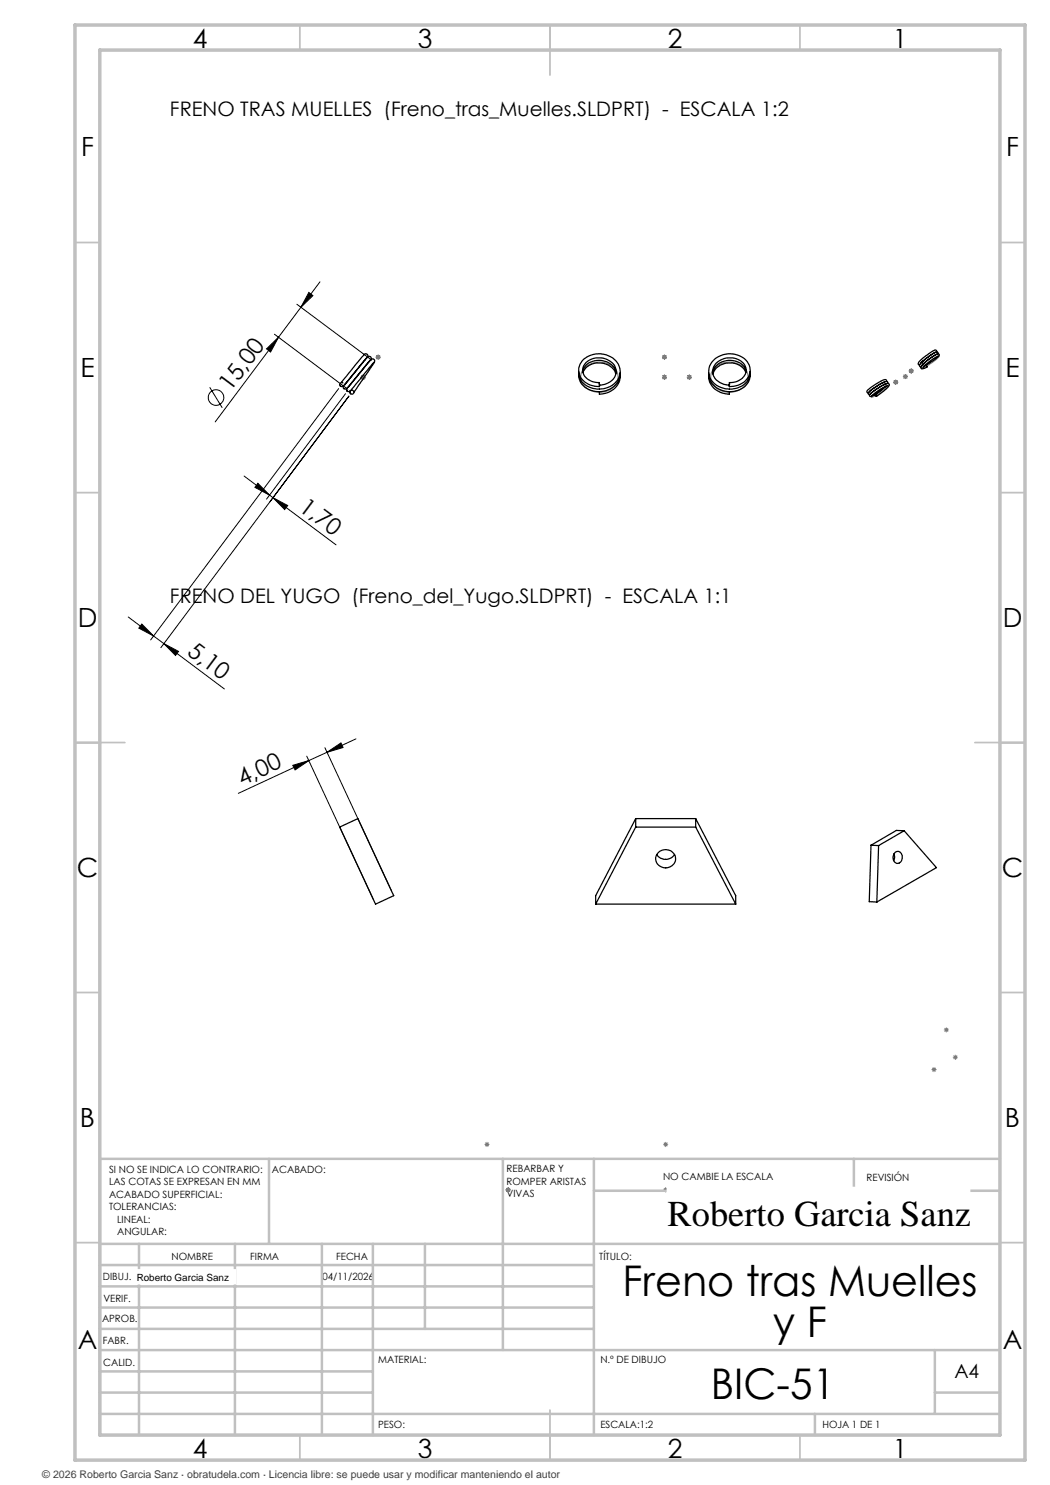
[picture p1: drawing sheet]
<svg xmlns="http://www.w3.org/2000/svg" width="210mm" height="297mm" viewBox="0 0 210 297" stroke-linecap="round" stroke-linejoin="round" font-family="sans-serif">
<g fill="none" stroke="#000" stroke-width=".2">
<path d="M61.8 58.5l.8 .6-2.4 2.4zM64 56.4l-3.8 5.1M41.9 77.5l2.5 4.1M53.3 69.8l2.4-2.4-1.6 3zM54.9 66.8l14.7 11.1M55.7 67.4l-12.7 17M59.4 60.9l14.7 10.9M60.2 61.5l-4.5 5.9M67.7 77.7l-37.6 50.3M69.1 78.7l-15.8 21.1M69.8 79.2l-37.6 50.3M48.8 95.2l18.4 13.8"/>
<path d="M51.6 96.7l2.3 2.3-2.9-1.5zM54.6 99.6l2.9 1.5-.6 .8zM25.6 123.4l5.1 3.8M28.4 124.8l2.3 2.4-2.9-1.6zM30.7 127.2l14.2 10.6M32.8 128.7l2.9 1.6-.6 .8zM58.6 153.1l3.2-1-2.8 1.9zM61.3 151.2l13.4 28.7M61.8 152.1l-14.1 6.6M65 149.5l13.3 28.7M65.4 150.5l-3.6 1.6M65.4 150.5l2.8-1.9 .4 .9z"/>
<path d="M71.2 147.8l-5.8 2.7"/>
<circle cx="43.2" cy="79.5" r="1.57"/>
</g>
<g fill="none" stroke="#808080" stroke-width=".2">
<path d="M72.1 75.5h1M72.3 75.1l.7 .7M72.6 74.9v1M73 75.1l-.7 .7M75.1 71.4h1M75.3 71.1l.7 .7M75.6 70.9v1M76 71.1l-.7 .7M132.4 75.5h1M132.4 71.4h1M132.5 75.1l.7 .7M132.5 71.1l.7 .7"/>
<path d="M132.9 70.9v1M132.9 74.9v1M133.2 75.1l-.7 .7M133.2 71.1l-.7 .7M137.4 75.5h1M137.5 75.1l.7 .7M137.9 74.9v1M138.2 75.1l-.7 .7M178.6 76.4h1M178.8 76.1l.7 .7M179.1 75.9v1M179.5 76.1l-.7 .7"/>
<path d="M180.6 75.3h1M180.7 75l.7 .7M181.1 74.8v1M181.4 75l-.7 .7M181.8 74.2h.9M181.9 73.8l.7 .7M182.2 73.7v1M182.6 73.8l-.7 .7M186.3 213.9h1M186.4 213.6l.7 .7M186.8 213.4v1M187.1 213.6l-.7 .7"/>
<path d="M188.8 206h1M188.9 205.6l.7 .7M189.3 205.5v1M189.6 205.6l-.7 .7M190.6 211.5h1M190.7 211.1l.7 .7M191.1 211v1M191.4 211.1l-.7 .7M96.9 228.9h1M97 228.5l.8 .7M97.4 228.4v1M97.8 228.5l-.8 .7"/>
<path d="M101.1 238h1M101.3 237.6l.7 .7M101.6 237.5v1M102 237.6l-.7 .7M132.6 238h1M132.6 228.9h1M132.8 237.6l.7 .7M132.8 228.5l.7 .7M133.1 228.4v1M133.1 237.5v1M133.5 237.6l-.7 .7M133.5 228.5l-.7 .7"/>
<path d="M142.8 237.6l.7 .7M143.1 237.5v1M143.5 237.6l-.7 .7"/>
</g>
<path d="M116.9 73.6a4.2 4.2 0 0 1 6.6 1 3.1 3.1 0 0 1-3.2 3.8 3.4 3.4 0 0 1-4.2-3.2l.2-.6zM142.9 73.6a4.2 4.2 0 0 1 6.6 1 3.1 3.1 0 0 1-3.2 3.8 3.4 3.4 0 0 1-4.2-3.2l.2-.6zM174.8 78.9l1.8-1.4 1.1-.5-.5 .6-.8 .7-2 1.1zM184.7 73.2l2-1.5 1.1-.5-.5 .6-.9 .7-1.6 1-.4 .1z" fill="none" stroke="#808080" stroke-width=".25"/>
<g fill="none" stroke="#c0c0c0" stroke-width=".35">
<path d="M60 5v5M110 5v10M160 5v5M15 48.5h5M200 48.5h5M15 98.5h5M200 98.5h5M15 148.5h10M195 148.5h10M15 198.5h5M200 198.5h5M15 248.5h5"/>
<path d="M200 248.5h5M60 287v5M110 282v10M160 287v5"/>
</g>
<g fill="none" stroke="#c0c0c0" stroke-width=".5">
<path d="M53.8 231.8v17M100.6 231.8v38.2M118.8 231.8v55.2M118.8 238.2h81.2M170.8 231.8v6.4M200 231.8h-180v55.2M20 248.8h180M20 257.3h98.8M20 253h98.8M27.8 248.8v38.2M47 248.8v38.2M64.4 248.8v38.2"/>
<path d="M74.6 248.8v38.2M85 248.8v17M20 265.8h98.8M20 261.5h98.8M20 278.5h54.6M20 274.3h54.6M20 270h180M187 278.5h13M187 270v12.8M20 282.8h180M163 282.8v4.2"/>
</g>
<path d="M15 5h190v287h-190zM20 10h180v277h-180z" fill="none" stroke="#c0c0c0" stroke-width=".7"/>
<g fill="#000">
<path d="M61.8 58.5l.8 .6-2.4 2.4zM53.3 69.8l2.4-2.4-1.6 3z"/>
<path d="M54.6 99.6l2.9 1.5-.6 .8zM51.6 96.7l2.3 2.3-2.9-1.5zM32.8 128.7l2.9 1.6-.6 .8zM28.4 124.8l2.3 2.4-2.9-1.6z"/>
<path d="M58.6 153.1l3.2-1-2.8 1.9zM65.4 150.5l2.8-1.9 .4 .9z"/>
</g>
<g fill="none" stroke="#000" stroke-width=".25">
<path d="M68.1 77.2l.1 .1M68.1 77.2v.1M68.6 76.6l-.1-.1a.4 .4 0 0 0-.5 .2 .4 .4 0 0 0 .1 .5M68.8 77.7h.1M69.4 77.6l-.1 .5 .2 .1M69.4 78.2h.1M70.1 78.1l-.1 .5M70.1 78.7v.1M72.8 71a.42 .42 0 0 1 .6-.2 .42 .42 0 0 1 .1 .6M72.9 70.9l-4.6 5.5M73.4 71.5l-2.9 3.5a7.5 7.5 0 0 1-2.2 2.3l-.2-.1M73.5 71.5a.43 .43 0 0 1 .6-.2 .43 .43 0 0 1 .1 .7v-.1"/>
<path d="M73.5 71.4h.1M73.6 71.4l-4.6 5.6M74.1 72l-4.6 5.5a.45 .45 0 0 1-.6 .3 .45 .45 0 0 1-.2-.7M74.2 72l.2-.2 .4 .1 .1 .2v.4M74.3 71.9l-4.6 5.6M74.8 72.5l-4.6 5.5-.4 .3-.3-.1M74.9 72.4l-4.1 6M115.7 74.3a3.4 3.4 0 0 0 3.3 3.4 4 4 0 0 0 5-3.5 4.1 4.1 0 0 0-4.9-3.4 3.3 3.3 0 0 0-3.2 4 3.9 3.9 0 0 0 4 2.5M116.6 74.3a3.2 3.2 0 0 1 4.3-2.1 2.96 2.96 0 0 1 2.3 2.3M116.6 74.5a3.6 3.6 0 0 1 6.4 0l.2 .3M119.9 76.5a2.83 2.83 0 0 1-3.3-3 3.7 3.7 0 0 1 6.2-.5 2.58 2.58 0 0 1-1.8 3.9l-1.1 .1M119.9 76.5v.8z"/>
<path d="M124 74.6a3.7 3.7 0 0 1-3.7 3.7 4 4 0 0 1-4.6-2.9v-.6M124 75.1a3.8 3.8 0 0 1-4.1 3.7v-.5M141.7 74.6a3.7 3.7 0 0 0 3.8 3.7 3.9 3.9 0 0 0 4.5-3v-.5M141.7 75.1a3.7 3.7 0 0 0 3.8 3.7h.4v-.5M145.9 76.5a2.94 2.94 0 0 0 3.3-2.7 3.3 3.3 0 0 0-4.4-2.1 2.6 2.6 0 0 0-2.1 3.5 3.6 3.6 0 0 0 3.2 1.8M145.9 76.5v.8zM149.2 74.5a3.6 3.6 0 0 0-5.8-1l-.8 1.3M149.2 74.3a3.3 3.3 0 0 0-4.4-2.1 2.84 2.84 0 0 0-2.2 2.3M150 74.3a3.3 3.3 0 0 1-3.2 3.4 4.1 4.1 0 0 1-5.1-3.2 3.9 3.9 0 0 1 4.4-3.7 3.6 3.6 0 0 1 3.9 3.5 3.8 3.8 0 0 1-4.1 3M174.4 77.8l.1 .1M176.6 76.5h.1M176.9 76.9h-.1"/>
<path d="M177 76.4l-1 .4-2.2 1.6M177.1 77.3l-1 .8a3.4 3.4 0 0 1-2.1 1.2l-.1-.2a6.7 6.7 0 0 1 2.7-2.1l.6-.2a.38 .38 0 0 1 .6 0 .38 .38 0 0 1-.2 .6l-2.3 1.9M177.2 77.3l-2.2 1.6M177.3 76.8l-1.9 .9-1.3 1.1M177.3 76.3v-.2a.65 .65 0 0 0-1 .1l-.7 .3a5.8 5.8 0 0 0-2.2 1.8l.3 .3M177.6 77.1l-1.5 .8-1.8 1.2M177.6 76.7v-.3a1.36 1.36 0 0 0-1.5 .4l-.4 .2a4.5 4.5 0 0 0-2.1 1.7l.4 .2M184.3 72.4h.1M184.5 72.3h.1M184.6 72.8h.1M184.6 72.2h.1M184.7 72.7l-.1 .1"/>
<path d="M184.9 73.2l1.4-.9a2.68 2.68 0 0 0 1.6-1.4l-.2-.1a8 8 0 0 0-3.4 2.4 .36 .36 0 0 0 0 .5 .36 .36 0 0 0 .5 0l.6-.4-.2-.2-.3 .1M187.1 70.4l-1.8 1.2-1.2 1.1M187.3 70.4a.34 .34 0 0 0-.2-.4 .34 .34 0 0 0-.4 .2l-1.1 .7a3.6 3.6 0 0 0-1.9 1.9l.2 .2M187.4 70.8l-1.6 1-1.4 1.3M187.5 70.8a.28 .28 0 0 0-.1-.4 .28 .28 0 0 0-.4 .1l-1.4 .9a3.5 3.5 0 0 0-1.7 1.8l.3 .2M187.6 71.2l-1.4 .9-1.6 1.4M67.9 165.4l3.7-1.7 7.1 15.4-3.6 1.7zM127.1 163.7l-8 15.4v1.7M127.1 163.7v1.7M127.1 165.4l-8 15.4M127.1 165.4h12M127.1 163.7h12"/>
<path d="M131.3 170.9a2.14 2.14 0 0 0 3.6 0M131.5 170.7a1.95 1.95 0 0 1 2.6-.5 1.95 1.95 0 0 1 .7 2.6 1.97 1.97 0 0 1-2.5 .6 1.97 1.97 0 0 1-1-2.4zM139.1 165.4l8 15.4M139.1 163.7v1.7M139.1 163.7l8 15.4v1.7M174.2 169l1.5 .1M174.2 169l-.4 11.3 1.6 .1M175.7 169.1l-.3 11.3M178.8 170.8l.1 .7-.1 .6M179 170.5a1.01 1.01 0 0 1 1.3 .2 1.01 1.01 0 0 1 .1 1.2 .89 .89 0 0 1-1.1 .8 .89 .89 0 0 1-.7-1.1l.2-.8zM180.8 166.2l6.5 7.3-11.9 6.9M180.8 166.2l-5.1 2.9"/>
<path d="M180.8 166.2l-1.5-.1-5.1 2.9M119.1 180.8h28"/>
<circle cx="70.4" cy="78.4" r=".4"/>
<circle cx="175.1" cy="79.1" r=".19"/>
</g>
<g fill="#fff" stroke="#fff" stroke-width=".35">
<path d="M27.3 254h19.7v2.7h-19.7z"/>
<path d="M133.5 237.5h60.4v9.9h-60.4z"/>
</g>
<g font-size="8.5">
<text x="124.5" y="259.3">Freno tras Muelles</text>
<text x="154.6" y="267.4">y F</text>
<text x="142.2" y="279.7">BIC-51</text>
</g>
<text font-size="7.3" x="133.5" y="245.1">Roberto Garcia Sanz</text>
<g font-size="5.3">
<text x="38.5" y="9.5">4</text>
<text x="83.5" y="9.5">3</text>
<text x="133.6" y="9.5">2</text>
<text x="178.6" y="9.5">1</text>
<text x="16.2" y="31.2">F</text>
<text x="201.2" y="31.2">F</text>
<text x="16.1" y="75.5">E</text>
<text x="201.1" y="75.5">E</text>
<text x="15.5" y="125.5">D</text>
<text x="200.5" y="125.5">D</text>
<text x="15.4" y="175.5">C</text>
<text x="200.4" y="175.5">C</text>
<text x="16" y="225.5">B</text>
<text x="201" y="225.5">B</text>
<text x="15.5" y="269.7">A</text>
<text x="200.5" y="269.7">A</text>
<text x="38.5" y="291.5">4</text>
<text x="83.5" y="291.5">3</text>
<text x="133.6" y="291.5">2</text>
<text x="178.6" y="291.5">1</text>
</g>
<g font-size="4.7">
<text x="46.1" y="78.5" transform="rotate(-53 46.1 78.5)">15,00</text>
<text x="59.5" y="101.9" transform="rotate(37 59.5 101.9)">1,70</text>
<text x="37.2" y="130.8" transform="rotate(37 37.2 130.8)">5,10</text>
<text x="48.4" y="157.2" transform="rotate(-25 48.4 157.2)">4,00</text>
</g>
<g font-size="4">
<text x="34" y="23.1">FRENO TRAS MUELLES (Freno_tras_Muelles.SLDPRT) - ESCALA 1:2</text>
<text x="34" y="120.6">FRENO DEL YUGO (Freno_del_Yugo.SLDPRT) - ESCALA 1:1</text>
</g>
<text font-size="3.9" x="190.9" y="275.5">A4</text>
<text font-size="2.1" fill="#404040" x="8.5" y="295.6">© 2026 Roberto Garcia Sanz · obratudela.com · Licencia libre: se puede usar y modificar manteniendo el autor</text>
<g font-size="2">
<text x="21.8" y="234.6">SI NO SE INDICA LO CONTRARIO:</text>
<text x="21.8" y="237.1">LAS COTAS SE EXPRESAN EN MM</text>
<text x="21.8" y="239.6">ACABADO SUPERFICIAL:</text>
<text x="54.4" y="234.6">ACABADO:</text>
<text x="101.3" y="234.5">REBARBAR Y</text>
<text x="101.3" y="237">ROMPER ARISTAS</text>
<text x="101.3" y="239.5">VIVAS</text>
<text x="132.6" y="236">NO CAMBIE LA ESCALA</text>
<text x="173.3" y="236.2">REVISIÓN</text>
<text x="21.8" y="242.1">TOLERANCIAS:</text>
<text x="23.4" y="244.6">LINEAL:</text>
<text x="23.4" y="247.1">ANGULAR:</text>
<text x="34.3" y="252">NOMBRE</text>
<text x="50" y="251.9">FIRMA</text>
<text x="67.2" y="251.9">FECHA</text>
<text x="119.9" y="251.9">TÍTULO:</text>
<text x="20.6" y="256.1">DIBUJ.</text>
<text x="27.3" y="256.1">Roberto Garcia Sanz</text>
<text x="64.5" y="255.9">04/11/2026</text>
<text x="20.7" y="260.3">VERIF.</text>
<text x="20.4" y="264.4">APROB.</text>
<text x="20.5" y="268.8">FABR.</text>
<text x="20.7" y="273.1">CALID.</text>
<text x="75.6" y="272.5">MATERIAL:</text>
<text x="120.1" y="272.5">N.º DE DIBUJO</text>
<text x="75.6" y="285.5">PESO:</text>
<text x="120.1" y="285.6">ESCALA:1:2</text>
<text x="164.5" y="285.6">HOJA 1 DE 1</text>
</g>
</svg>
